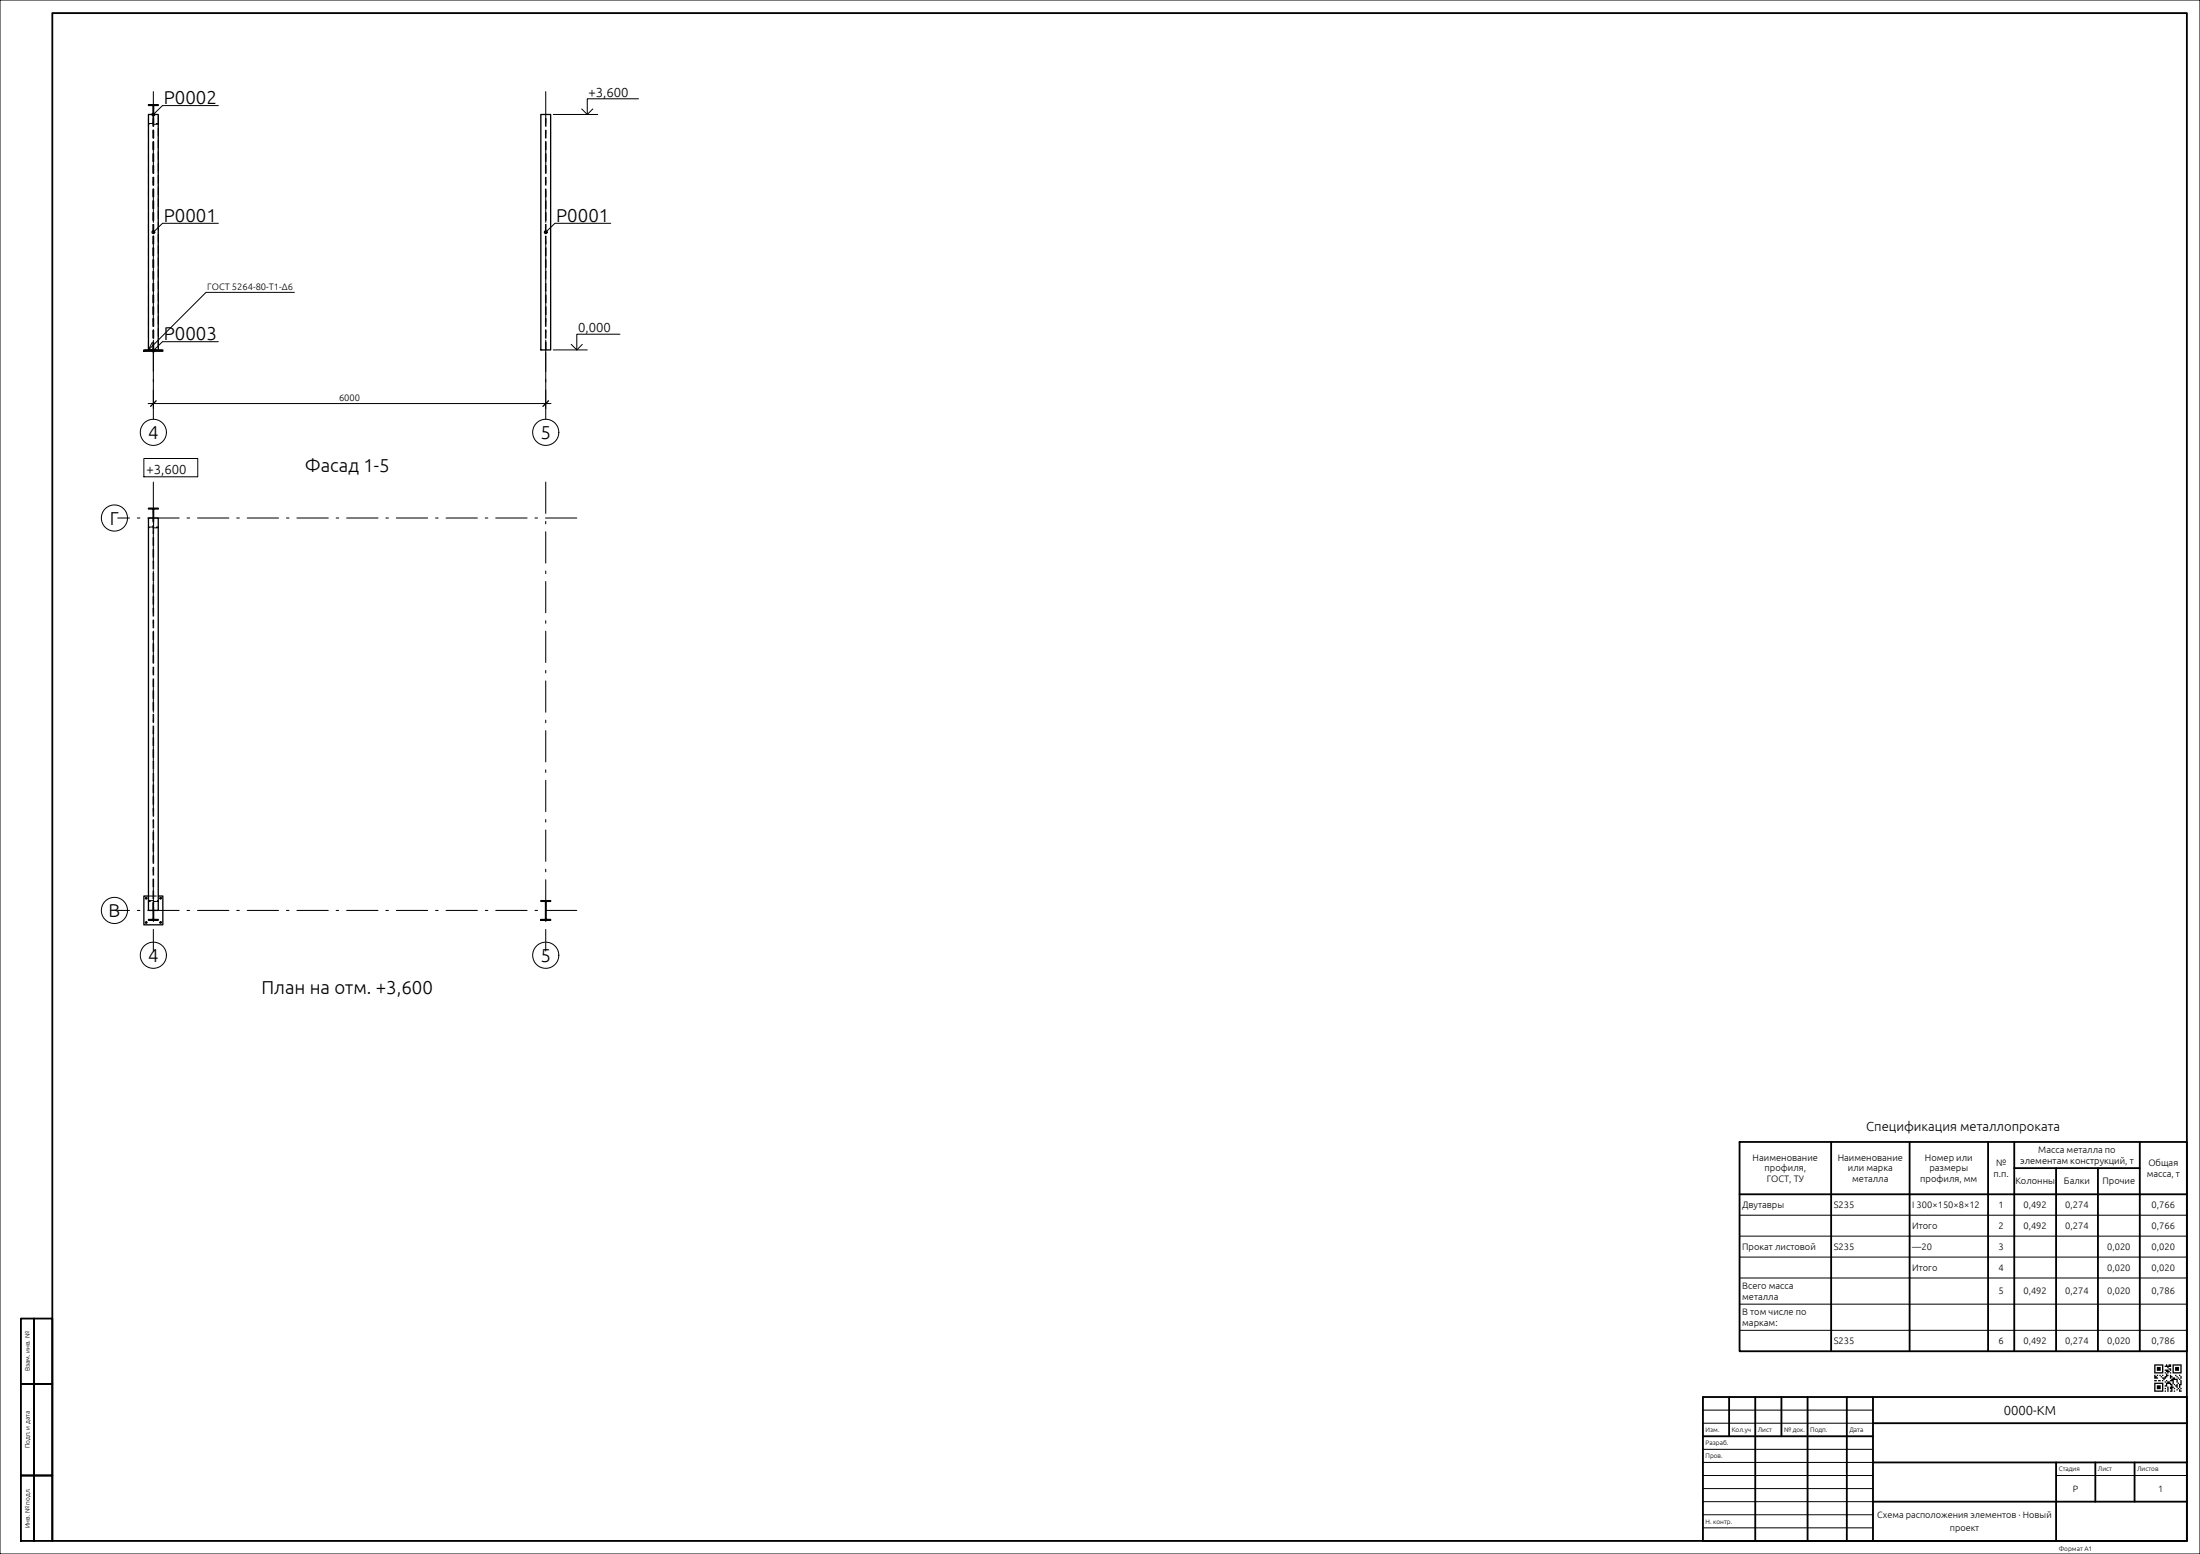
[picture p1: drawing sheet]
<svg xmlns="http://www.w3.org/2000/svg" width="841mm" height="594mm" viewBox="0 0 841 594" stroke-linecap="round" stroke-linejoin="round" font-family="sans-serif">
<g fill="none" stroke="#000" stroke-width=".38">
<path d="M0 0h841v594h-841zM244.1 37.8h-19.6v6M83.5 40.4h-21.4l-3.5 3.4M211.5 43.8h17M222.4 41.6l2.1 2.2 2.1-2.2M83.5 85.4h-21.4l-3.5 3.4M233.5 85.4h-21.4l-3.5 3.4M112.5 111.8h-33.8l-22 22 1.5-2.9M58.6 134.8v21.5M83.5 130.6h-21.4l-3.5 3.4M208.6 134.8v21.5M211.5 133.8h13"/>
<path d="M218.4 131.6l2.1 2.2 2.1-2.2M237 127.8h-16.5v6M56.6 154.3h154M55 175.3h20.6v7h-20.6zM665 464.5h171M665 472.5h171M665 480.5h171M665 488.5h171M665 498.5h171M665 508.5h171M651 539h65M651 559h65"/>
<path d="M651 554h65M651 544h65M651 579h65M651 574h65M651 569h65M651 564h65M786 564h50M651 584h65"/>
<circle cx="58.6" cy="165.3" r="5"/>
<circle cx="208.6" cy="165.3" r="5"/>
<circle cx="43.7" cy="198" r="5"/>
<circle cx="43.7" cy="348" r="5"/>
<circle cx="58.6" cy="365.1" r="5"/>
<circle cx="208.6" cy="365.1" r="5"/>
</g>
<g fill="none" stroke="#000" stroke-width=".7">
<path d="M20 5h816v584h-816zM665 436.5h171v80h-171zM700 436.5v80M730 436.5v80M760 436.5v80M770 436.5v80M818 436.5v80M665 456.5h171M770 446.5h48M786 446.5v70M802 446.5v70M8 504h5v25h-5z"/>
<path d="M13 504h7v25h-7zM8 529h5v35h-5zM13 529h7v35h-7zM651 534h185v55h-185zM661 534v15M671 534v55M681 534v15M691 534v55M706 534v55M716 534v55M651 549h65M716 544h120"/>
<path d="M716 559h120M786 559v30M801 559v15M816 559v15M8 564h5v25h-5zM13 564h7v25h-7zM716 574h120"/>
</g>
<path d="M823.5 521.5v.5h.5v-.5zM824 521.5v.5h.5v-.5zM824.5 521.5v.5h.5v-.5zM825 521.5v.5h.5v-.5zM825.5 521.5v.5h.5v-.5zM826 521.5v.5h.5v-.5zM826.5 521.5v.5h.5v-.5zM828 521.5v.5h.5v-.5zM829 521.5v.5h.5v-.5zM829.5 521.5v.5h.5v-.5zM830.5 521.5v.5h.5v-.5zM831 521.5v.5h.5v-.5zM831.5 521.5v.5h.5v-.5zM832 521.5v.5h.5v-.5zM832.5 521.5v.5h.5v-.5zM833 521.5v.5h.5v-.5zM833.5 521.5v.5h.5v-.5zM823.5 522v.5h.5v-.5zM826.5 522v.5h.5v-.5zM827.5 522v.5h.5v-.5zM828 522v.5h.5v-.5zM828.5 522v.5h.5v-.5zM829 522v.5h.5v-.5zM829.5 522v.5h.5v-.5zM830.5 522v.5h.5v-.5zM833.5 522v.5h.5v-.5zM823.5 522.5v.5h.5v-.5zM824.5 522.5v.5h.5v-.5zM825 522.5v.5h.5v-.5zM825.5 522.5v.5h.5v-.5zM826.5 522.5v.5h.5v-.5zM828.5 522.5v.5h.5v-.5zM830.5 522.5v.5h.5v-.5zM831.5 522.5v.5h.5v-.5zM832 522.5v.5h.5v-.5zM832.5 522.5v.5h.5v-.5zM833.5 522.5v.5h.5v-.5zM823.5 523v.5h.5v-.5zM824.5 523v.5h.5v-.5zM825 523v.5h.5v-.5zM825.5 523v.5h.5v-.5zM826.5 523v.5h.5v-.5zM829 523v.5h.5v-.5zM829.5 523v.5h.5v-.5zM830.5 523v.5h.5v-.5zM831.5 523v.5h.5v-.5zM832 523v.5h.5v-.5zM832.5 523v.5h.5v-.5zM833.5 523v.5h.5v-.5zM823.5 523.5v.5h.5v-.5zM824.5 523.5v.5h.5v-.5zM825 523.5v.5h.5v-.5zM825.5 523.5v.5h.5v-.5zM826.5 523.5v.5h.5v-.5zM827.5 523.5v.5h.5v-.5zM828 523.5v.5h.5v-.5zM828.5 523.5v.5h.5v-.5zM829.5 523.5v.5h.5v-.5zM830.5 523.5v.5h.5v-.5zM831.5 523.5v.5h.5v-.5zM832 523.5v.5h.5v-.5zM832.5 523.5v.5h.5v-.5zM833.5 523.5v.5h.5v-.5zM823.5 524v.5h.5v-.5zM826.5 524v.5h.5v-.5zM828 524v.5h.5v-.5zM828.5 524v.5h.5v-.5zM829 524v.5h.5v-.5zM830.5 524v.5h.5v-.5zM833.5 524v.5h.5v-.5zM823.5 524.5v.5h.5v-.5zM824 524.5v.5h.5v-.5zM824.5 524.5v.5h.5v-.5zM825 524.5v.5h.5v-.5zM825.5 524.5v.5h.5v-.5zM826 524.5v.5h.5v-.5zM826.5 524.5v.5h.5v-.5zM827.5 524.5v.5h.5v-.5zM828.5 524.5v.5h.5v-.5zM829.5 524.5v.5h.5v-.5zM830.5 524.5v.5h.5v-.5zM831 524.5v.5h.5v-.5zM831.5 524.5v.5h.5v-.5zM832 524.5v.5h.5v-.5zM832.5 524.5v.5h.5v-.5zM833 524.5v.5h.5v-.5zM833.5 524.5v.5h.5v-.5zM828 525v.5h.5v-.5zM823.5 525.5v.5h.5v-.5zM824.5 525.5v.5h.5v-.5zM825.5 525.5v.5h.5v-.5zM826.5 525.5v.5h.5v-.5zM828 525.5v.5h.5v-.5zM828.5 525.5v.5h.5v-.5zM829.5 525.5v.5h.5v-.5zM831.5 525.5v.5h.5v-.5zM833 525.5v.5h.5v-.5zM823.5 526v.5h.5v-.5zM824 526v.5h.5v-.5zM826 526v.5h.5v-.5zM827.5 526v.5h.5v-.5zM828 526v.5h.5v-.5zM829.5 526v.5h.5v-.5zM830 526v.5h.5v-.5zM832 526v.5h.5v-.5zM833.5 526v.5h.5v-.5zM823.5 526.5v.5h.5v-.5zM824 526.5v.5h.5v-.5zM824.5 526.5v.5h.5v-.5zM826.5 526.5v.5h.5v-.5zM827 526.5v.5h.5v-.5zM827.5 526.5v.5h.5v-.5zM829.5 526.5v.5h.5v-.5zM830.5 526.5v.5h.5v-.5zM831 526.5v.5h.5v-.5zM832.5 526.5v.5h.5v-.5zM833.5 526.5v.5h.5v-.5zM827 527v.5h.5v-.5zM830 527v.5h.5v-.5zM830.5 527v.5h.5v-.5zM831 527v.5h.5v-.5zM831.5 527v.5h.5v-.5zM832 527v.5h.5v-.5zM833 527v.5h.5v-.5zM823.5 527.5v.5h.5v-.5zM824 527.5v.5h.5v-.5zM825 527.5v.5h.5v-.5zM825.5 527.5v.5h.5v-.5zM826.5 527.5v.5h.5v-.5zM828 527.5v.5h.5v-.5zM829.5 527.5v.5h.5v-.5zM830 527.5v.5h.5v-.5zM830.5 527.5v.5h.5v-.5zM832 527.5v.5h.5v-.5zM833.5 527.5v.5h.5v-.5zM827.5 528v.5h.5v-.5zM828.5 528v.5h.5v-.5zM829 528v.5h.5v-.5zM830.5 528v.5h.5v-.5zM832 528v.5h.5v-.5zM833.5 528v.5h.5v-.5zM823.5 528.5v.5h.5v-.5zM824 528.5v.5h.5v-.5zM824.5 528.5v.5h.5v-.5zM825 528.5v.5h.5v-.5zM825.5 528.5v.5h.5v-.5zM826 528.5v.5h.5v-.5zM826.5 528.5v.5h.5v-.5zM828 528.5v.5h.5v-.5zM828.5 528.5v.5h.5v-.5zM829 528.5v.5h.5v-.5zM829.5 528.5v.5h.5v-.5zM830.5 528.5v.5h.5v-.5zM832.5 528.5v.5h.5v-.5zM833.5 528.5v.5h.5v-.5zM823.5 529v.5h.5v-.5zM826.5 529v.5h.5v-.5zM828 529v.5h.5v-.5zM829.5 529v.5h.5v-.5zM830 529v.5h.5v-.5zM831 529v.5h.5v-.5zM832 529v.5h.5v-.5zM833 529v.5h.5v-.5zM833.5 529v.5h.5v-.5zM823.5 529.5v.5h.5v-.5zM824.5 529.5v.5h.5v-.5zM825 529.5v.5h.5v-.5zM825.5 529.5v.5h.5v-.5zM826.5 529.5v.5h.5v-.5zM827.5 529.5v.5h.5v-.5zM828 529.5v.5h.5v-.5zM830 529.5v.5h.5v-.5zM831.5 529.5v.5h.5v-.5zM832 529.5v.5h.5v-.5zM833 529.5v.5h.5v-.5zM823.5 530v.5h.5v-.5zM824.5 530v.5h.5v-.5zM825 530v.5h.5v-.5zM825.5 530v.5h.5v-.5zM826.5 530v.5h.5v-.5zM828.5 530v.5h.5v-.5zM829.5 530v.5h.5v-.5zM830 530v.5h.5v-.5zM830.5 530v.5h.5v-.5zM832 530v.5h.5v-.5zM833 530v.5h.5v-.5zM823.5 530.5v.5h.5v-.5zM824.5 530.5v.5h.5v-.5zM825 530.5v.5h.5v-.5zM825.5 530.5v.5h.5v-.5zM826.5 530.5v.5h.5v-.5zM827.5 530.5v.5h.5v-.5zM828.5 530.5v.5h.5v-.5zM829.5 530.5v.5h.5v-.5zM830 530.5v.5h.5v-.5zM831 530.5v.5h.5v-.5zM832.5 530.5v.5h.5v-.5zM833.5 530.5v.5h.5v-.5zM823.5 531v.5h.5v-.5zM826.5 531v.5h.5v-.5zM828.5 531v.5h.5v-.5zM830 531v.5h.5v-.5zM832 531v.5h.5v-.5zM833 531v.5h.5v-.5zM823.5 531.5v.5h.5v-.5zM824 531.5v.5h.5v-.5zM824.5 531.5v.5h.5v-.5zM825 531.5v.5h.5v-.5zM825.5 531.5v.5h.5v-.5zM826 531.5v.5h.5v-.5zM826.5 531.5v.5h.5v-.5zM827.5 531.5v.5h.5v-.5zM828.5 531.5v.5h.5v-.5zM829.5 531.5v.5h.5v-.5zM830 531.5v.5h.5v-.5zM831 531.5v.5h.5v-.5zM833 531.5v.5h.5v-.5zM833.5 531.5v.5h.5v-.5z" fill="#000"/>
<g fill="none" stroke="#000" stroke-width=".38" stroke-dasharray="3 1.5">
<path d="M58.7 43.8v3.4h1.8v.3h-3.8v-.3h1.8v-3.4M55.6 134.3v-.5M56.1 134.3v-.5M56.7 133.8h3.8M56.7 133.8v-90h3.8v90h-3.8M58.5 133.8v-90M58.7 133.8v-90M61.1 134.3v-.5M61.6 134.3v-.5M208.5 133.8v-90M208.7 133.8v-90M58.7 198v3.5h1.8v.3h-3.8v-.3h1.8v-3.5"/>
<path d="M56.7 342.5h3.8M58.5 348v-3.4h-1.8v-.3h3.8v.3h-1.8v3.4M58.5 348v-150M58.7 348v-150"/>
</g>
<g fill="none" stroke="#000" stroke-width=".5">
<path d="M58.7 43.8v-3.5h1.8v-.3h-3.8v.3h1.8v3.5M206.7 43.8h3.8v90h-3.8zM55 133.8h7.2v.5h-7.2zM56.7 133.8v-90h3.8v90M59.7 153.2l-2.1 2.1M209.7 153.2l-2.1 2.1M56.7 198h3.8v150h-3.8zM58.5 198v-3.4h-1.8v-.3h3.8v.3h-1.8v3.4M56.7 342.5h-1.7v11h7.2v-11h-1.7M58.5 348v3.5h-1.8v.3h3.8v-.3h-1.8v-3.5M206.7 344.3h3.8v.3h-1.8v6.9h1.8v.3h-3.8v-.3h1.8v-6.9h-1.8z"/>
<circle cx="58.6" cy="43.8" r=".5"/>
<circle cx="58.6" cy="88.8" r=".5"/>
<circle cx="208.6" cy="88.8" r=".5"/>
<circle cx="58.6" cy="134" r=".5"/>
<circle cx="55.9" cy="352.6" r=".27"/>
<circle cx="55.9" cy="343.4" r=".27"/>
<circle cx="61.4" cy="352.6" r=".27"/>
<circle cx="61.4" cy="343.4" r=".27"/>
</g>
<path d="M58.6 35v125.3M208.6 35v125.3M58.6 184.3v179.2M208.6 184.3v179.2M220.5 198h-175.5M220.5 348h-175.5" fill="none" stroke="#000" stroke-width=".38" stroke-dasharray="12 3 1 3"/>
<g font-size="7.1">
<text x="62.6" y="39.8">P0002</text>
<text x="62.6" y="84.8">P0001</text>
<text x="212.6" y="84.8">P0001</text>
<text x="62.6" y="130">P0003</text>
<text x="56.6" y="167.8">4</text>
<text x="206.6" y="167.8">5</text>
<text x="116.5" y="180.3">Фасад 1-5</text>
<text x="42" y="200.5">Г</text>
<text x="41.5" y="350.5">В</text>
<text x="56.6" y="367.6">4</text>
<text x="206.6" y="367.6">5</text>
<text x="99.9" y="380.1">План на отм. +3,600</text>
</g>
<g font-size="5">
<text x="225" y="37">+3,600</text>
<text x="221" y="127">0,000</text>
<text x="56" y="181.3">+3,600</text>
<text x="713.4" y="432.5">Спецификация металлопроката</text>
<text x="766" y="540.8">0000-КМ</text>
</g>
<g font-size="3.6">
<text x="79.2" y="110.8">ГОСТ 5264-80-Т1-Δ6</text>
<text x="129.6" y="153.3">6000</text>
<text x="670" y="443.8">Наименование</text>
<text x="702.5" y="443.8">Наименование</text>
<text x="735.9" y="443.8">Номер или</text>
<text x="779.2" y="440.8">Масса металла по</text>
<text x="674.6" y="447.8">профиля,</text>
<text x="706.4" y="447.8">или марка</text>
<text x="737.6" y="447.8">размеры</text>
<text x="762.1" y="449.8">п.п.</text>
<text x="763" y="445.8">№</text>
<text x="772.3" y="444.8">элементам конструкций, т</text>
<text x="820.6" y="449.8">масса, т</text>
<text x="821.3" y="445.8">Общая</text>
<text x="675.4" y="451.8">ГОСТ, ТУ</text>
<text x="708.1" y="451.8">металла</text>
<text x="734.1" y="451.8">профиля, мм</text>
<text x="770.4" y="452.8">Колонны</text>
<text x="789" y="452.8">Балки</text>
<text x="803.7" y="452.8">Прочие</text>
<text x="666" y="461.8">Двутавры</text>
<text x="701" y="461.8">S235</text>
<text x="731" y="461.8">I 300×150×8×12</text>
<text x="764" y="461.8">1</text>
<text x="773.5" y="461.8">0,492</text>
<text x="789.5" y="461.8">0,274</text>
<text x="822.5" y="461.8">0,766</text>
<text x="731" y="469.8">Итого</text>
<text x="764" y="469.8">2</text>
<text x="773.5" y="469.8">0,492</text>
<text x="789.5" y="469.8">0,274</text>
<text x="822.5" y="469.8">0,766</text>
<text x="666" y="477.8">Прокат листовой</text>
<text x="701" y="477.8">S235</text>
<text x="731" y="477.8">—20</text>
<text x="764" y="477.8">3</text>
<text x="805.5" y="477.8">0,020</text>
<text x="822.5" y="477.8">0,020</text>
<text x="731" y="485.8">Итого</text>
<text x="764" y="485.8">4</text>
<text x="805.5" y="485.8">0,020</text>
<text x="822.5" y="485.8">0,020</text>
<text x="666" y="492.8">Всего масса</text>
<text x="666" y="496.8">металла</text>
<text x="764" y="494.8">5</text>
<text x="773.5" y="494.8">0,492</text>
<text x="789.5" y="494.8">0,274</text>
<text x="805.5" y="494.8">0,020</text>
<text x="822.5" y="494.8">0,786</text>
<text x="666" y="502.8">В том числе по</text>
<text x="666" y="506.8">маркам:</text>
<text x="701" y="513.8">S235</text>
<text x="764" y="513.8">6</text>
<text x="773.5" y="513.8">0,492</text>
<text x="789.5" y="513.8">0,274</text>
<text x="805.5" y="513.8">0,020</text>
<text x="822.5" y="513.8">0,786</text>
</g>
<g font-size="3.5">
<text x="792.5" y="570.2">Р</text>
<text x="825" y="570.2">1</text>
<text x="717.6" y="580.2">Схема расположения элементов · Новый</text>
<text x="745.3" y="585.3">проект</text>
</g>
<g font-size="2.5">
<text x="11.4" y="524.1" transform="rotate(-90 11.4 524.1)">Взам. инв. №</text>
<text x="652" y="547.4">Изм.</text>
<text x="662" y="547.4">Кол.уч</text>
<text x="672" y="547.4">Лист</text>
<text x="682" y="547.4">№ док.</text>
<text x="692" y="547.4">Подп.</text>
<text x="707" y="547.4">Дата</text>
<text x="11.4" y="553.7" transform="rotate(-90 11.4 553.7)">Подп. и дата</text>
<text x="652" y="552.4">Разраб.</text>
<text x="652" y="557.4">Пров.</text>
<text x="787" y="562.4">Стадия</text>
<text x="802" y="562.4">Лист</text>
<text x="817" y="562.4">Листов</text>
<text x="11.4" y="584.2" transform="rotate(-90 11.4 584.2)">Инв. № подл.</text>
<text x="652" y="582.4">Н. контр.</text>
<text x="787" y="592.8">Формат A1</text>
</g>
</svg>
